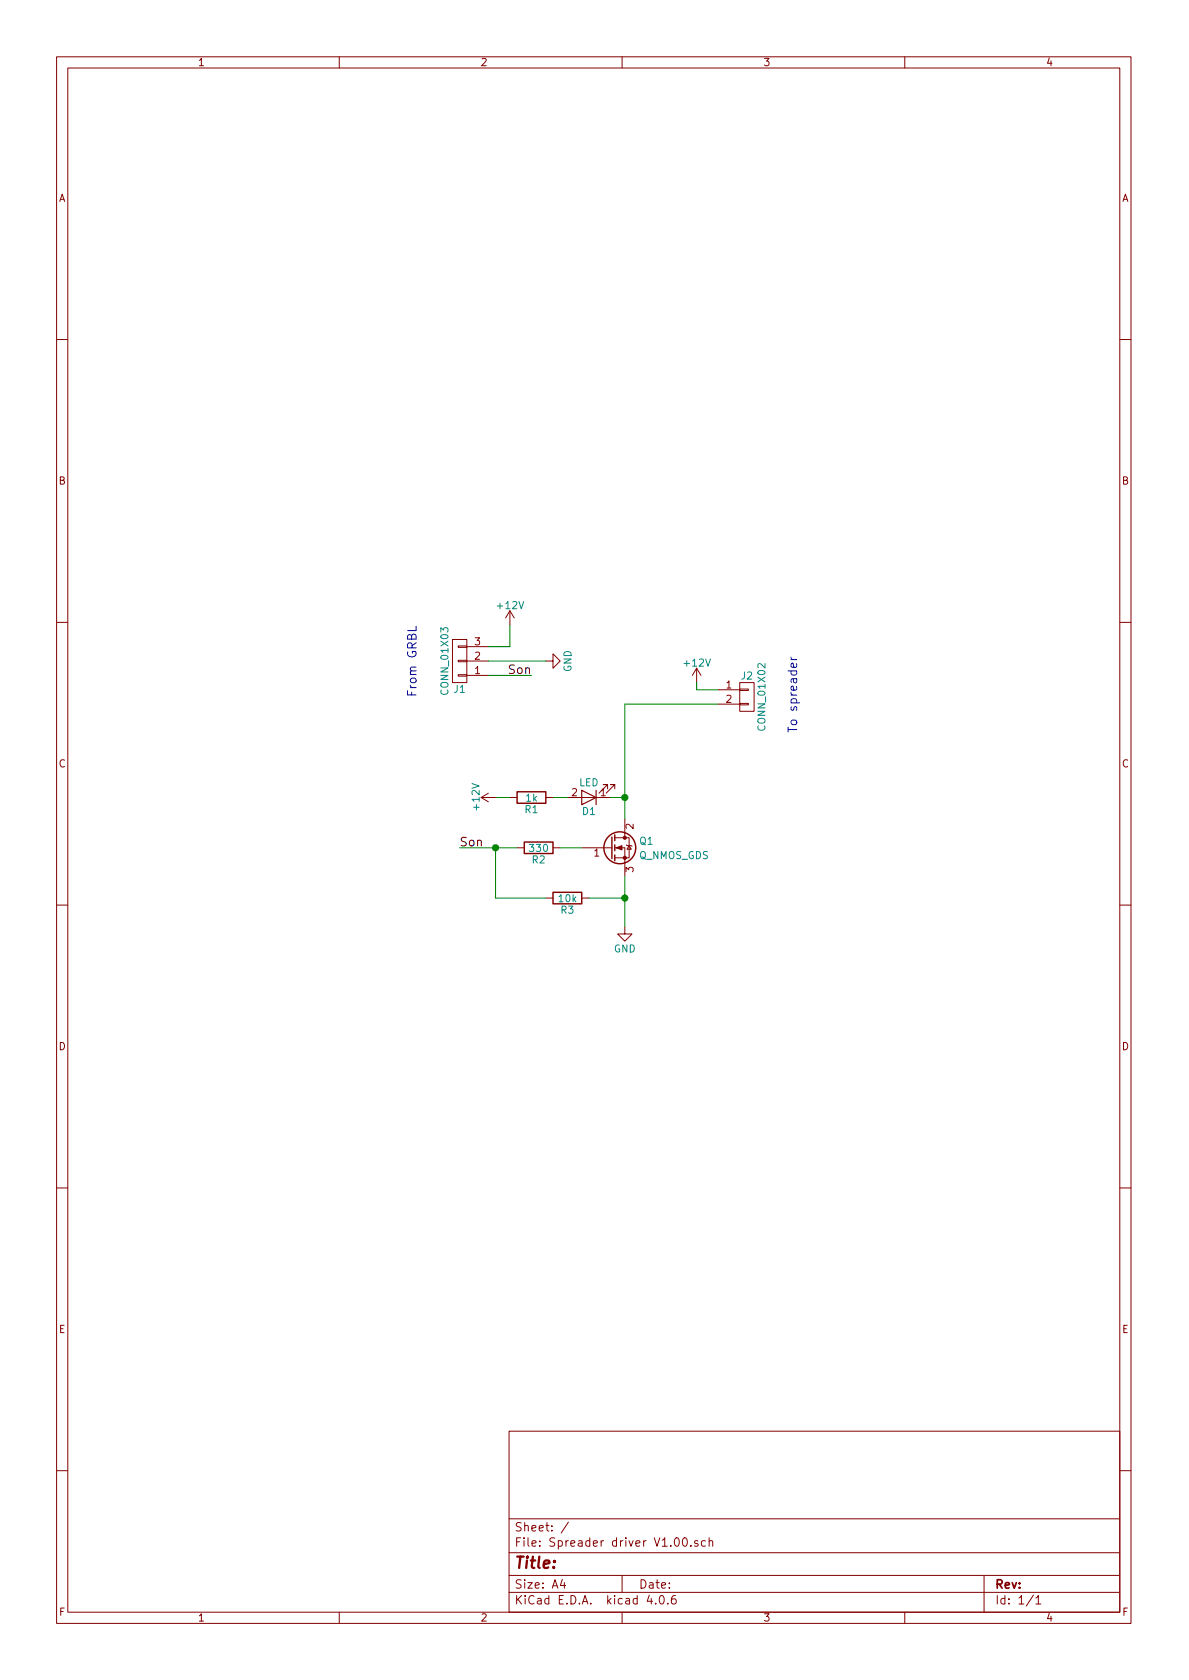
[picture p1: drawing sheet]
EESchema Schematic File Version 2
LIBS:power
LIBS:device
LIBS:transistors
LIBS:conn
LIBS:linear
LIBS:regul
LIBS:74xx
LIBS:cmos4000
LIBS:adc-dac
LIBS:memory
LIBS:xilinx
LIBS:microcontrollers
LIBS:dsp
LIBS:microchip
LIBS:analog_switches
LIBS:motorola
LIBS:texas
LIBS:intel
LIBS:audio
LIBS:interface
LIBS:digital-audio
LIBS:philips
LIBS:display
LIBS:cypress
LIBS:siliconi
LIBS:opto
LIBS:atmel
LIBS:contrib
LIBS:valves
LIBS:Spreader driver V1.00-cache
EELAYER 25 0
EELAYER END
$Descr A4 8268 11693 portrait
encoding utf-8
Sheet 1 1
Title ""
Date ""
Rev ""
Comp ""
Comment1 ""
Comment2 ""
Comment3 ""
Comment4 ""
$EndDescr
$Comp
L Q_NMOS_GDS Q1
U 1 1
P 4250 5900
F 0 "Q1" H 4450 5950 50  0000 L CNN
F 1 "Q_NMOS_GDS" H 4450 5850 50  0000 L CNN
F 2 "" H 4450 6000 50  0001 C CNN
F 3 "" H 4250 5900 50  0001 C CNN
	1    4250 5900
	1    0    0    -1  
$EndComp
$Comp
L CONN_01X02 J2
U 1 1
P 5200 4850
F 0 "J2" H 5200 5000 50  0000 C CNN
F 1 "CONN_01X02" V 5300 4850 50  0000 C CNN
F 2 "" H 5200 4850 50  0001 C CNN
F 3 "" H 5200 4850 50  0001 C CNN
	1    5200 4850
	1    0    0    -1  
$EndComp
$Comp
L R R2
U 1 1
P 3750 5900
F 0 "R2" V 3830 5900 50  0000 C CNN
F 1 "330" V 3750 5900 50  0000 C CNN
F 2 "" V 3680 5900 50  0001 C CNN
F 3 "" H 3750 5900 50  0001 C CNN
	1    3750 5900
	0    1    1    0   
$EndComp
$Comp
L R R3
U 1 1
P 3950 6250
F 0 "R3" V 4030 6250 50  0000 C CNN
F 1 "10k" V 3950 6250 50  0000 C CNN
F 2 "" V 3880 6250 50  0001 C CNN
F 3 "" H 3950 6250 50  0001 C CNN
	1    3950 6250
	0    1    1    0   
$EndComp
Wire Wire Line
	3900 5900 4050 5900
Wire Wire Line
	3200 5900 3600 5900
Wire Wire Line
	3450 6250 3800 6250
Wire Wire Line
	4100 6250 4350 6250
Wire Wire Line
	4350 6100 4350 6450
$Comp
L R R1
U 1 1
P 3700 5550
F 0 "R1" V 3780 5550 50  0000 C CNN
F 1 "1k" V 3700 5550 50  0000 C CNN
F 2 "" V 3630 5550 50  0001 C CNN
F 3 "" H 3700 5550 50  0001 C CNN
	1    3700 5550
	0    1    1    0   
$EndComp
$Comp
L LED D1
U 1 1
P 4100 5550
F 0 "D1" H 4100 5650 50  0000 C CNN
F 1 "LED" H 4100 5450 50  0000 C CNN
F 2 "" H 4100 5550 50  0001 C CNN
F 3 "" H 4100 5550 50  0001 C CNN
	1    4100 5550
	-1   0    0    1   
$EndComp
Wire Wire Line
	3450 5550 3550 5550
Wire Wire Line
	3850 5550 3950 5550
Wire Wire Line
	4350 4900 4350 5700
$Comp
L CONN_01X03 J1
U 1 1
P 3200 4600
F 0 "J1" H 3200 4800 50  0000 C CNN
F 1 "CONN_01X03" V 3300 4600 50  0000 C CNN
F 2 "" H 3200 4600 50  0001 C CNN
F 3 "" H 3200 4600 50  0001 C CNN
	1    3200 4600
	-1   0    0    1   
$EndComp
$Comp
L GND #PWR2
U 1 1
P 3800 4600
F 0 "#PWR2" H 3800 4350 50  0001 C CNN
F 1 "GND" H 3800 4450 50  0000 C CNN
F 2 "" H 3800 4600 50  0001 C CNN
F 3 "" H 3800 4600 50  0001 C CNN
	1    3800 4600
	0    -1   -1   0   
$EndComp
$Comp
L +12V #PWR1
U 1 1
P 3550 4350
F 0 "#PWR1" H 3550 4200 50  0001 C CNN
F 1 "+12V" H 3550 4490 50  0000 C CNN
F 2 "" H 3550 4350 50  0001 C CNN
F 3 "" H 3550 4350 50  0001 C CNN
	1    3550 4350
	1    0    0    -1  
$EndComp
Text Label 3700 4700 2    60   ~ 0
Son
Wire Wire Line
	3700 4700 3400 4700
Wire Wire Line
	3400 4500 3550 4500
Wire Wire Line
	3550 4500 3550 4350
Wire Wire Line
	3800 4600 3400 4600
$Comp
L +12V #PWR3
U 1 1
P 4850 4750
F 0 "#PWR3" H 4850 4600 50  0001 C CNN
F 1 "+12V" H 4850 4890 50  0000 C CNN
F 2 "" H 4850 4750 50  0001 C CNN
F 3 "" H 4850 4750 50  0001 C CNN
	1    4850 4750
	1    0    0    -1  
$EndComp
Wire Wire Line
	4850 4750 4850 4800
Wire Wire Line
	4850 4800 5000 4800
$Comp
L GND #PWR5
U 1 1
P 4350 6450
F 0 "#PWR5" H 4350 6200 50  0001 C CNN
F 1 "GND" H 4350 6300 50  0000 C CNN
F 2 "" H 4350 6450 50  0001 C CNN
F 3 "" H 4350 6450 50  0001 C CNN
	1    4350 6450
	-1   0    0    -1  
$EndComp
Connection ~ 4350 6250
Wire Wire Line
	3450 5900 3450 6250
Connection ~ 3450 5900
Text Label 3200 5900 0    60   ~ 0
Son
$Comp
L +12V #PWR4
U 1 1
P 3450 5550
F 0 "#PWR4" H 3450 5400 50  0001 C CNN
F 1 "+12V" H 3450 5690 50  0000 C CNN
F 2 "" H 3450 5550 50  0001 C CNN
F 3 "" H 3450 5550 50  0001 C CNN
	1    3450 5550
	0    -1   -1   0   
$EndComp
Connection ~ 4350 5550
Wire Wire Line
	5000 4900 4350 4900
Wire Wire Line
	4250 5550 4350 5550
Text Notes 5550 5100 1    60   ~ 0
To spreader
Text Notes 2900 4850 1    60   ~ 0
From GRBL
$EndSCHEMATC
